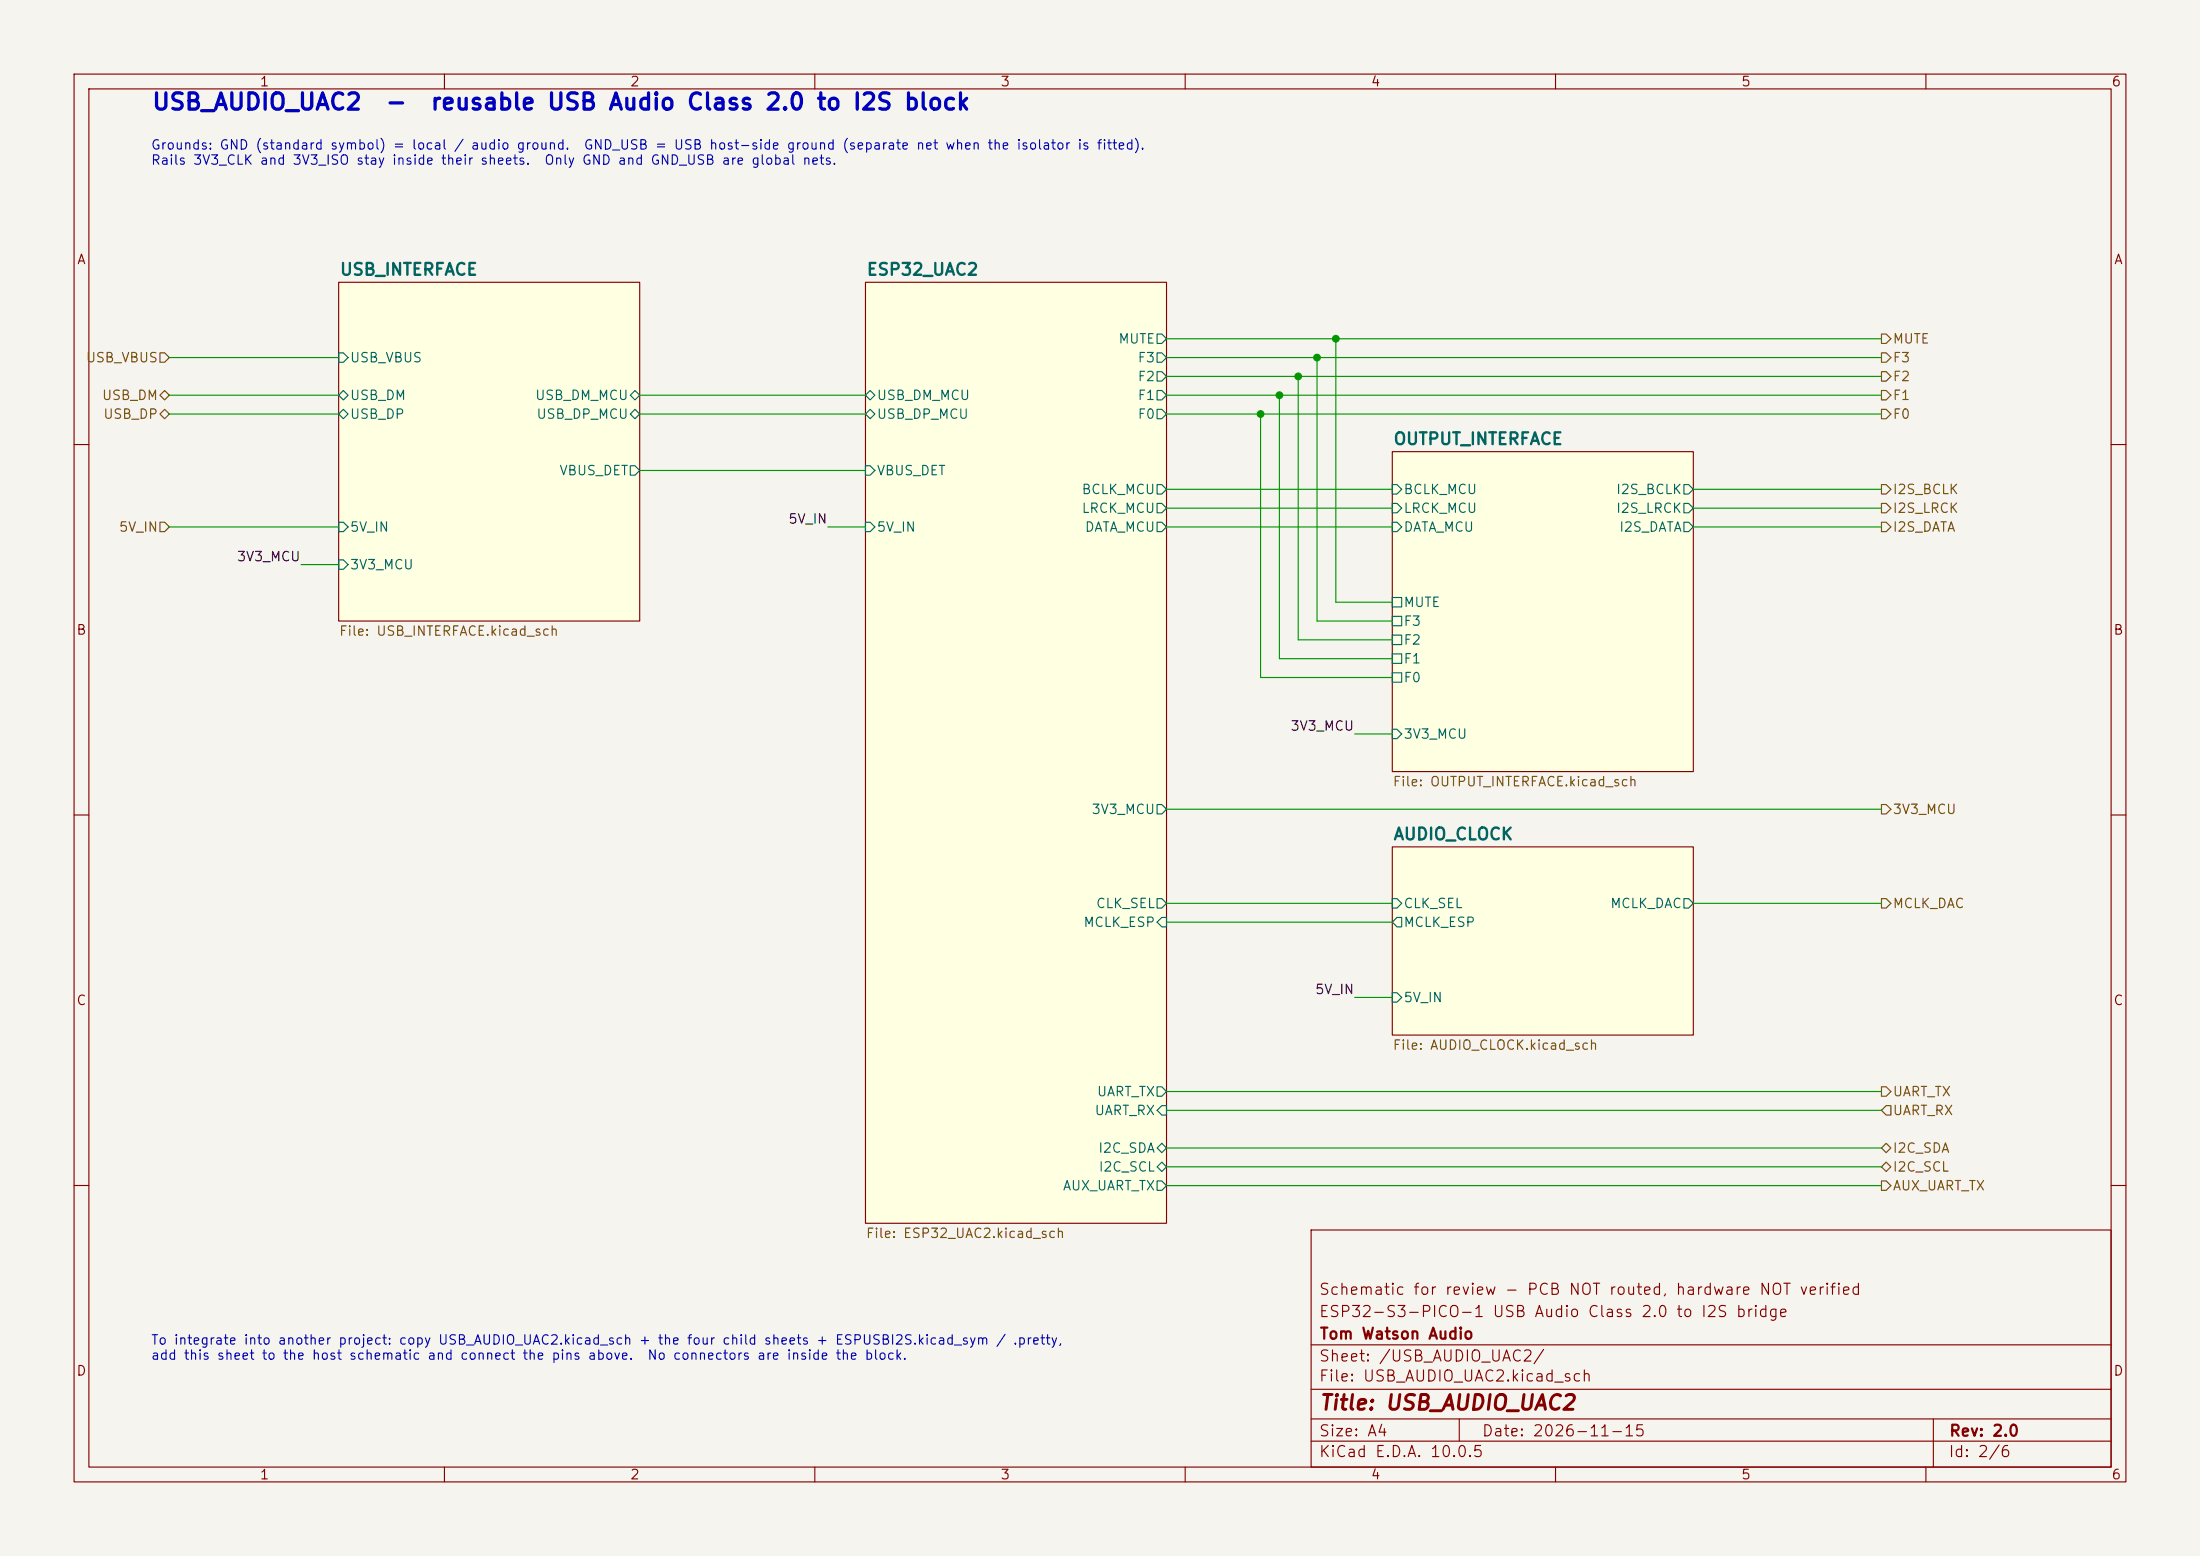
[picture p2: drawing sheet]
<svg xmlns="http://www.w3.org/2000/svg" width="297mm" height="210mm" viewBox="0 0 297 210" stroke-linecap="round" stroke-linejoin="round" font-family="sans-serif">
<path d="M0 0h297v210h-297z" fill="#f5f4ef" stroke="#f5f4ef" stroke-width=".14"/>
<g fill="none" stroke="#840000" stroke-width=".15">
<path d="M10 10h277v190h-277zM12 12h273v186h-273zM60 10v2M110 10v2M160 10v2M210 10v2M260 10v2M45.7 38.1h40.7v45.7h-40.7zM116.8 38.1h40.7v127h-40.7zM10 60h2M188 61h40.6v43.1h-40.6zM285 60h2"/>
<path d="M10 110h2M188 114.3h40.6v25.4h-40.6zM285 110h2M10 160h2M177 166h108v32h-108zM285 160h2M60 198v2M110 198v2M160 198v2M177 194.5h108M177 191.5h108M177 187.5h108"/>
<path d="M177 181.5h108M197 191.5v3M210 198v2M260 198v2M261 191.5v6.5"/>
</g>
<g fill="#ffffe1" stroke="#ffffe1" stroke-width=".14">
<path d="M188 114.3h40.6v25.4h-40.6z"/>
<path d="M116.8 38.1h40.7v127h-40.7z"/>
<path d="M45.7 38.1h40.7v45.7h-40.7z"/>
<path d="M188 61h40.6v43.1h-40.6z"/>
</g>
<g fill="none" stroke="#006464" stroke-width=".15">
<path d="M45.7 47.6h.7l.6 .7-.6 .6h-.7zM45.7 53.3l.7-.6 .6 .6-.6 .7zM45.7 55.9l.7-.7 .6 .7-.6 .6zM85.1 53.3l.6-.6 .7 .6-.7 .7zM85.1 55.9l.6-.7 .7 .7-.7 .6zM116.8 53.3l.7-.6 .6 .6-.6 .7zM116.8 55.9l.7-.7 .6 .7-.6 .6zM156.2 45.1h.6l.7 .6-.7 .7h-.6zM156.2 47.6h.6l.7 .7-.7 .6h-.6zM156.2 50.2h.6l.7 .6-.7 .6h-.6zM156.2 52.7h.6l.7 .6-.7 .7h-.6zM156.2 55.2h.6l.7 .7-.7 .6h-.6z"/>
<path d="M45.7 70.5h.7l.6 .6-.6 .7h-.7zM45.7 75.6h.7l.6 .6-.6 .6h-.7zM85.1 62.9h.6l.7 .6-.7 .6h-.6zM116.8 62.9h.7l.6 .6-.6 .6h-.7zM116.8 70.5h.7l.6 .6-.6 .7h-.7zM156.2 65.4h.6l.7 .6-.7 .7h-.6zM156.2 67.9h.6l.7 .7-.7 .6h-.6zM156.2 70.5h.6l.7 .6-.7 .7h-.6zM188 65.4h.6l.6 .6-.6 .7h-.6zM188 67.9h.6l.6 .7-.6 .6h-.6zM188 70.5h.6l.6 .6-.6 .7h-.6zM227.3 65.4h.7l.6 .6-.6 .7h-.7z"/>
<path d="M227.3 67.9h.7l.6 .7-.6 .6h-.7zM227.3 70.5h.7l.6 .6-.6 .7h-.7zM188 80.6h1.2v1.3h-1.2zM188 83.2h1.2v1.3h-1.2zM188 85.7h1.2v1.3h-1.2zM188 88.3h1.2v1.2h-1.2zM188 90.8h1.2v1.3h-1.2zM188 98.4h.6l.6 .7-.6 .6h-.6zM156.2 108.6h.6l.7 .6-.7 .7h-.6zM156.2 121.3h.6l.7 .6-.7 .7h-.6zM156.8 123.8h.7v1.3h-.7l-.6-.6zM188 121.3h.6l.6 .6-.6 .7h-.6z"/>
<path d="M188 134h.6l.6 .6-.6 .7h-.6zM188.6 123.8h.6v1.3h-.6l-.6-.6zM227.3 121.3h.7l.6 .6-.6 .7h-.7zM156.2 146.7h.6l.7 .6-.7 .7h-.6zM156.2 154.9l.6-.6 .7 .6-.7 .7zM156.2 157.5l.6-.7 .7 .7-.7 .6zM156.2 159.4h.6l.7 .6-.7 .7h-.6zM156.8 149.2h.7v1.3h-.7l-.6-.6z"/>
</g>
<g fill="none" stroke="#725600" stroke-width=".15">
<path d="M21.6 47.6h.6l.7 .7-.7 .6h-.6zM21.6 53.3l.6-.6 .7 .6-.7 .7zM21.6 55.9l.6-.7 .7 .7-.7 .6zM254 52.7h.6l.7 .6-.7 .7h-.6zM254 55.2h.6l.7 .7-.7 .6h-.6zM254 50.2h.6l.7 .6-.7 .6h-.6zM254 45.1h.6l.7 .6-.7 .7h-.6zM254 47.6h.6l.7 .7-.7 .6h-.6zM21.6 70.5h.6l.7 .6-.7 .7h-.6zM254 65.4h.6l.7 .6-.7 .7h-.6zM254 70.5h.6l.7 .6-.7 .7h-.6zM254 67.9h.6l.7 .7-.7 .6h-.6z"/>
<path d="M254 108.6h.6l.7 .6-.7 .7h-.6zM254 121.3h.6l.7 .6-.7 .7h-.6zM254 157.5l.6-.7 .7 .7-.7 .6zM254 146.7h.6l.7 .6-.7 .7h-.6zM254 159.4h.6l.7 .6-.7 .7h-.6zM254 154.9l.6-.6 .7 .6-.7 .7zM254.6 149.2h.7v1.3h-.7l-.6-.6z"/>
</g>
<g fill="none" stroke="#009600" stroke-width=".15">
<path d="M22.9 48.3h22.8M22.9 53.3h22.8M22.9 55.9h22.8M86.4 53.3h30.4M86.4 55.9h30.4M157.5 48.3h96.5M157.5 45.7h96.5M157.5 53.3h96.5M157.5 55.9h96.5M157.5 50.8h96.5M170.2 55.9v35.5h17.8M172.7 53.3v35.6h15.3"/>
<path d="M175.3 50.8v35.6h12.7M177.8 48.3v35.5h10.2M180.3 45.7v35.6h7.7M22.9 71.1h22.8M40.6 76.2h5.1M86.4 63.5h30.4M111.8 71.1h5M157.5 71.1h30.5M157.5 66h30.5M157.5 68.6h30.5M228.6 71.1h25.4M228.6 66h25.4"/>
<path d="M228.6 68.6h25.4M182.9 99.1h5.1M157.5 109.2h96.5M157.5 124.5h30.5M157.5 121.9h30.5M182.9 134.6h5.1M228.6 121.9h25.4M157.5 149.9h96.5M157.5 157.5h96.5M157.5 154.9h96.5M157.5 147.3h96.5M157.5 160h96.5"/>
</g>
<g fill="#009600" stroke="#009600" stroke-width=".14">
<circle cx="180.3" cy="45.7" r=".46"/>
<circle cx="177.8" cy="48.3" r=".46"/>
<circle cx="172.7" cy="53.3" r=".46"/>
<circle cx="170.2" cy="55.9" r=".46"/>
<circle cx="175.3" cy="50.8" r=".46"/>
</g>
<g font-size="2.2" fill="#0000c2">
<text x="20.4" y="15.4">USB_AUDIO_UAC2</text>
<text x="51.9" y="15.4">-</text>
<text x="58" y="15.4">reusable USB Audio Class 2.0 to I2S block</text>
</g>
<text font-size="2" fill="#840000" x="178" y="190.8">Title: USB_AUDIO_UAC2</text>
<g font-size="1.6" fill="#006464">
<text x="45.8" y="37.6">USB_INTERFACE</text>
<text x="116.9" y="37.6">ESP32_UAC2</text>
<text x="188" y="60.4">OUTPUT_INTERFACE</text>
<text x="188" y="113.8">AUDIO_CLOCK</text>
</g>
<g font-size="1.5" fill="#840000">
<text x="178" y="178.1">ESP32-S3-PICO-1 USB Audio Class 2.0 to I2S bridge</text>
<text x="178" y="175.1">Schematic for review - PCB NOT routed, hardware NOT verified</text>
<text x="178" y="184.1">Sheet: /USB_AUDIO_UAC2/</text>
<text x="178" y="181.1">Tom Watson Audio</text>
<text x="178" y="186.8">File: USB_AUDIO_UAC2.kicad_sch</text>
<text x="178" y="197">KiCad E.D.A. 10.0.5</text>
<text x="178" y="194.2">Size: A4</text>
<text x="200" y="194.2">Date: 2026-11-15</text>
<text x="263" y="197">Id: 2/6</text>
<text x="263" y="194.2">Rev: 2.0</text>
</g>
<g font-size="1.3" fill="#840000">
<text x="35" y="12">1</text>
<text x="85" y="12">2</text>
<text x="135" y="12">3</text>
<text x="185" y="12">4</text>
<text x="235" y="12">5</text>
<text x="285" y="12">6</text>
<text x="10.3" y="36">A</text>
<text x="285.3" y="36">A</text>
<text x="10.2" y="86">B</text>
<text x="285.2" y="86">B</text>
<text x="10.2" y="136">C</text>
<text x="285.2" y="136">C</text>
<text x="10.2" y="186">D</text>
<text x="285.2" y="186">D</text>
<text x="35" y="200">1</text>
<text x="85" y="200">2</text>
<text x="135" y="200">3</text>
<text x="185" y="200">4</text>
<text x="235" y="200">5</text>
<text x="285" y="200">6</text>
</g>
<g font-size="1.3" fill="#0000c2">
<text x="20.3" y="20.5">Grounds: GND (standard symbol) = local / audio ground.</text>
<text x="20.3" y="22.6">Rails 3V3_CLK and 3V3_ISO stay inside their sheets.</text>
<text x="73.4" y="22.6">Only GND and GND_USB are global nets.</text>
<text x="78.7" y="20.5">GND_USB = USB host-side ground (separate net when the isolator is fitted).</text>
<text x="20.3" y="181.8">To integrate into another project: copy USB_AUDIO_UAC2.kicad_sch + the four child sheets + ESPUSBI2S.kicad_sym / .pretty,</text>
<text x="20.3" y="183.8">add this sheet to the host schematic and connect the pins above.</text>
<text x="87.3" y="183.8">No connectors are inside the block.</text>
</g>
<g font-size="1.3" fill="#006464">
<text x="150.9" y="46.7">MUTE</text>
<text x="47.2" y="49.2">USB_VBUS</text>
<text x="153.5" y="49.2">F3</text>
<text x="153.5" y="51.8">F2</text>
<text x="47.2" y="54.3">USB_DM</text>
<text x="47.2" y="56.8">USB_DP</text>
<text x="72.2" y="54.3">USB_DM_MCU</text>
<text x="72.3" y="56.8">USB_DP_MCU</text>
<text x="118.3" y="54.3">USB_DM_MCU</text>
<text x="118.3" y="56.8">USB_DP_MCU</text>
<text x="153.5" y="54.3">F1</text>
<text x="153.5" y="56.8">F0</text>
<text x="75.4" y="64.5">VBUS_DET</text>
<text x="118.3" y="64.5">VBUS_DET</text>
<text x="145.9" y="67">BCLK_MCU</text>
<text x="145.9" y="69.5">LRCK_MCU</text>
<text x="189.4" y="67">BCLK_MCU</text>
<text x="189.4" y="69.5">LRCK_MCU</text>
<text x="218.1" y="67">I2S_BCLK</text>
<text x="218.1" y="69.5">I2S_LRCK</text>
<text x="47.2" y="72.1">5V_IN</text>
<text x="47.2" y="77.2">3V3_MCU</text>
<text x="118.3" y="72.1">5V_IN</text>
<text x="146.4" y="72.1">DATA_MCU</text>
<text x="189.4" y="72.1">DATA_MCU</text>
<text x="218.5" y="72.1">I2S_DATA</text>
<text x="189.4" y="82.2">MUTE</text>
<text x="189.4" y="84.8">F3</text>
<text x="189.4" y="87.3">F2</text>
<text x="189.4" y="89.9">F1</text>
<text x="189.4" y="92.4">F0</text>
<text x="189.4" y="100">3V3_MCU</text>
<text x="147.3" y="110.2">3V3_MCU</text>
<text x="146.2" y="125.4">MCLK_ESP</text>
<text x="147.9" y="122.9">CLK_SEL</text>
<text x="189.4" y="122.9">CLK_SEL</text>
<text x="189.4" y="125.4">MCLK_ESP</text>
<text x="217.3" y="122.9">MCLK_DAC</text>
<text x="189.4" y="135.6">5V_IN</text>
<text x="148" y="148.3">UART_TX</text>
<text x="147.7" y="150.8">UART_RX</text>
<text x="148.2" y="155.9">I2C_SDA</text>
<text x="143.4" y="161">AUX_UART_TX</text>
<text x="148.2" y="158.4">I2C_SCL</text>
</g>
<g font-size="1.3" fill="#725600">
<text x="255.4" y="46.7">MUTE</text>
<text x="11.5" y="49.2">USB_VBUS</text>
<text x="255.4" y="51.8">F2</text>
<text x="255.4" y="49.2">F3</text>
<text x="13.7" y="54.3">USB_DM</text>
<text x="13.9" y="56.8">USB_DP</text>
<text x="255.4" y="54.3">F1</text>
<text x="255.4" y="56.8">F0</text>
<text x="255.4" y="67">I2S_BCLK</text>
<text x="255.4" y="69.5">I2S_LRCK</text>
<text x="16" y="72.1">5V_IN</text>
<text x="255.4" y="72.1">I2S_DATA</text>
<text x="45.7" y="86.1">File: USB_INTERFACE.kicad_sch</text>
<text x="187.9" y="106.4">File: OUTPUT_INTERFACE.kicad_sch</text>
<text x="255.4" y="110.2">3V3_MCU</text>
<text x="255.4" y="122.9">MCLK_DAC</text>
<text x="187.9" y="142">File: AUDIO_CLOCK.kicad_sch</text>
<text x="255.4" y="148.3">UART_TX</text>
<text x="255.4" y="150.8">UART_RX</text>
<text x="255.4" y="155.9">I2C_SDA</text>
<text x="255.4" y="158.4">I2C_SCL</text>
<text x="255.4" y="161">AUX_UART_TX</text>
<text x="116.8" y="167.4">File: ESP32_UAC2.kicad_sch</text>
</g>
<g font-size="1.3" fill="#0f0f0f">
<text x="106.3" y="71">5V_IN</text>
<text x="31.9" y="76.1">3V3_MCU</text>
<text x="174.1" y="98.9">3V3_MCU</text>
<text x="177.5" y="134.5">5V_IN</text>
</g>
</svg>
